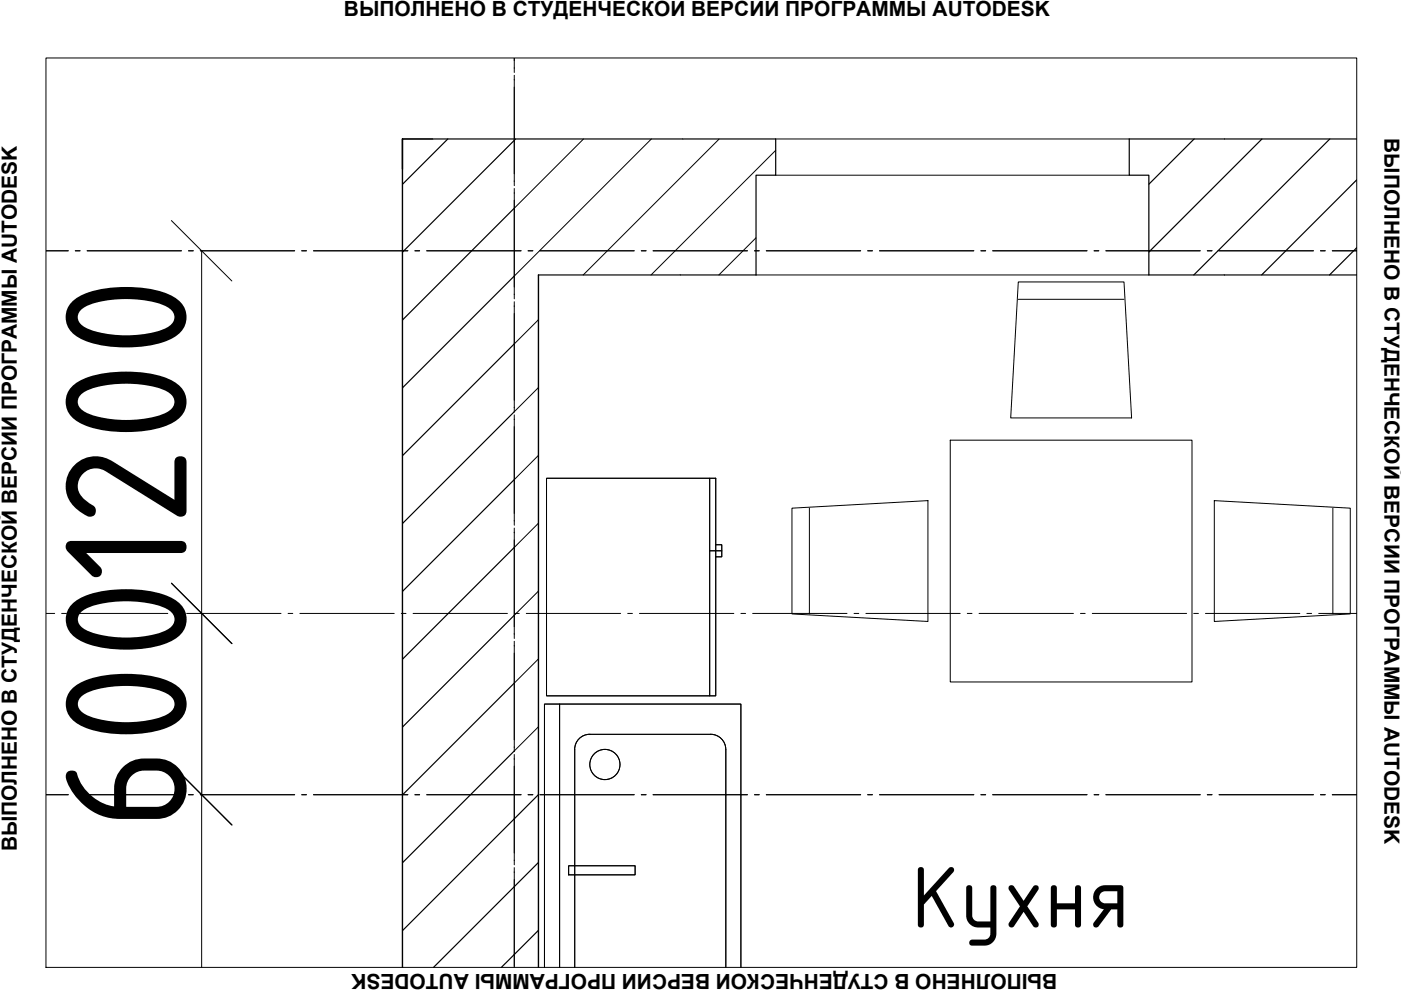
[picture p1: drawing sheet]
<svg xmlns="http://www.w3.org/2000/svg" width="297mm" height="210mm" viewBox="0 0 297 210" stroke-linecap="round" stroke-linejoin="round" font-family="sans-serif">
<g fill="none" stroke="#000" stroke-width=".25">
<path d="M94.9 29.5l-9.6 9.6M109 29.8l-23.7 23.7M253.2 29.5l-9.6 9.6M267.6 29.5l-24 23.9M281.9 29.5l-28.8 28.8M287.6 38.1l-20.1 20.2M109 44.1l-23.7 23.8M109 58.5l-23.7 23.7M287.6 52.5l-5.7 5.8M109 72.9l-23.7 23.7M109 87.3l-23.7 23.7M109 101.7l-23.7 23.7"/>
<path d="M109 116.1l-23.7 23.7M109 130.5l-23.7 23.7M109 144.8l-23.7 23.7M109 159.2l-23.7 23.7M114.1 168.5l-28.8 28.8M114.2 182.9l-22.3 22.2M114.2 197.3l-7.9 7.8"/>
</g>
<g fill="none" stroke="#000" stroke-width=".21">
<path d="M9.7 12.3h278v192.8h-278zM109.3 29.5l-.3 .3M123.7 29.5l-14.7 14.6M138.1 29.5l-29.1 29M152.5 29.5l-28.8 28.8M164.5 31.9l-26.5 26.4M160.3 50.4l-7.9 7.9M114.2 67.8l-5.2 5.1M114.2 82.2l-5.2 5.1M114.2 96.6l-5.2 5.1M114.2 110.9l-5.2 5.2M114.2 125.3l-5.2 5.2"/>
<path d="M114.2 139.7l-5.2 5.1M114.2 154.1l-5.2 5.1M114.2 168.5h-.1"/>
</g>
<path d="M85.3 29.5v175.6M114.2 58.3v146.8" fill="none" stroke="#000" stroke-width=".3"/>
<path d="M85.3 29.5h79.2v7.7h-4.2v21.1h-46.1M287.6 29.5h-48.2v7.7h4.2v21.1h44" fill="none" stroke="#000" stroke-width=".25"/>
<g fill="none" stroke="#000" stroke-width=".21">
<path d="M215.9 59.8h22.4l1.6 28.8h-25.6zM215.9 63.5h22.4M201.5 93.3h51.2v51.3h-51.2zM115.9 101.4h35.9v46.1h-35.9zM150.5 116.8h2.5M150.5 101.4v46.1M151.8 115.5h1.2v2.6h-1.2M167.9 107.7l28.8-1.6v25.7l-28.8-1.6zM171.6 107.7v22.5M257.5 106.1l28.8 1.6v22.5l-28.8 1.6zM282.6 107.7v22.5M118.6 149.3v55.8"/>
<path d="M120.6 183.6h14.1v1.9h-14.1zM115.4 205.1v-55.8h41.7v55.8M121.9 205.1l-.1-46.2a3.2 3.2 0 0 1 3.2-3.2h25.7a3.2 3.2 0 0 1 3.2 3.2v46.2"/>
<circle cx="128.3" cy="162.1" r="3.2"/>
</g>
<path d="M164.5 29.5h74.9M164.5 37.2h74.9M160.3 58.3h83.3" fill="none" stroke="#000" stroke-width=".21"/>
<path d="M42.8 53.2v76.9M42.7 168.5l.1 36.6" fill="none" stroke="#000" stroke-width=".21"/>
<!-- layer: 0 -->
<path d="M36.3 46.8l12.9 12.8M36.3 123.7l12.9 12.8M36.3 162.1l12.9 12.8" fill="none" stroke="#000" stroke-width=".21"/>
<g fill="none" stroke="#000" stroke-width=".21">
<path d="M109 12.3v3.1M109 16v23.4M109 40v23.4M9.8 53.2h4.7M16 53.2h1M18.5 53.2h20M40 53.2h1M42.5 53.2h20M64 53.2h1M66.5 53.2h20M88 53.2h1M90.5 53.2h20"/>
<path d="M112 53.2h1M114.5 53.2h20M136 53.2h1M138.5 53.2h20M160 53.2h1M162.5 53.2h20M184 53.2h1M186.5 53.2h20M208 53.2h1M210.5 53.2h20M232 53.2h1M234.5 53.2h20"/>
<path d="M256 53.2h1M258.5 53.2h20M280 53.2h1M282.5 53.2h5.1M109 64v23.4M109 88v23.4M109 112v23.4M9.8 130.1h1.8M13.1 130.1h1M15.6 130.1h20M37.1 130.1h1M39.6 130.1h20"/>
<path d="M61.1 130.1h1M63.6 130.1h20M85.1 130.1h1M87.6 130.1h20M109 136v23.4M109.1 130.1h1M111.6 130.1h20M133.1 130.1h1M135.6 130.1h20M157.1 130.1h1M159.6 130.1h20M181.1 130.1h1"/>
<path d="M183.6 130.1h20M205.1 130.1h1M207.6 130.1h20M229.1 130.1h1M231.6 130.1h20M253.1 130.1h1M255.6 130.1h20M277.1 130.1h1M279.6 130.1h8M109 160v23.4M9.8 168.5h4.7M16 168.5h1"/>
<path d="M18.5 168.5h20M40 168.5h1M42.5 168.5h20M64 168.5h1M66.5 168.5h20M88 168.5h1M90.5 168.5h20M112 168.5h1M114.5 168.5h20M136 168.5h1M138.5 168.5h20M160 168.5h1"/>
<path d="M162.5 168.5h20M184 168.5h1M186.5 168.5h20M208 168.5h1M210.5 168.5h20M232 168.5h1M234.5 168.5h20M256 168.5h1M258.5 168.5h20M280 168.5h1M282.5 168.5h5.1M109 184v21.1"/>
</g>
<!-- layer: 0 -->
<path d="M36.4 123.7l12.8 12.8M42.8 130.1v38.4M36.4 162.1l12.8 12.8" fill="none" stroke="#000" stroke-width=".25"/>
<!-- layer: Ventilation -->
<path d="M85.3 29.5v6.4v-6.4h6.4" fill="none" stroke="#000" stroke-width=".25"/>
<text font-size="35.8" x="39.6" y="176.2" transform="rotate(-90 39.6 176.2)">6001200</text>
<text font-size="17.9" x="193.3" y="196.7">Кухня</text>
<g font-size="4.4">
<text x="72.9" y="3.4">ВЫПОЛНЕНО В СТУДЕНЧЕСКОЙ ВЕРСИИ ПРОГРАММЫ AUTODESK</text>
<text x="293.6" y="29.3" transform="rotate(90 293.6 29.3)">ВЫПОЛНЕНО В СТУДЕНЧЕСКОЙ ВЕРСИИ ПРОГРАММЫ AUTODESK</text>
<text x="3.5" y="180.5" transform="rotate(-90 3.5 180.5)">ВЫПОЛНЕНО В СТУДЕНЧЕСКОЙ ВЕРСИИ ПРОГРАММЫ AUTODESK</text>
<text x="224.2" y="206.4" transform="rotate(180 224.2 206.4)">ВЫПОЛНЕНО В СТУДЕНЧЕСКОЙ ВЕРСИИ ПРОГРАММЫ AUTODESK</text>
</g>
</svg>
